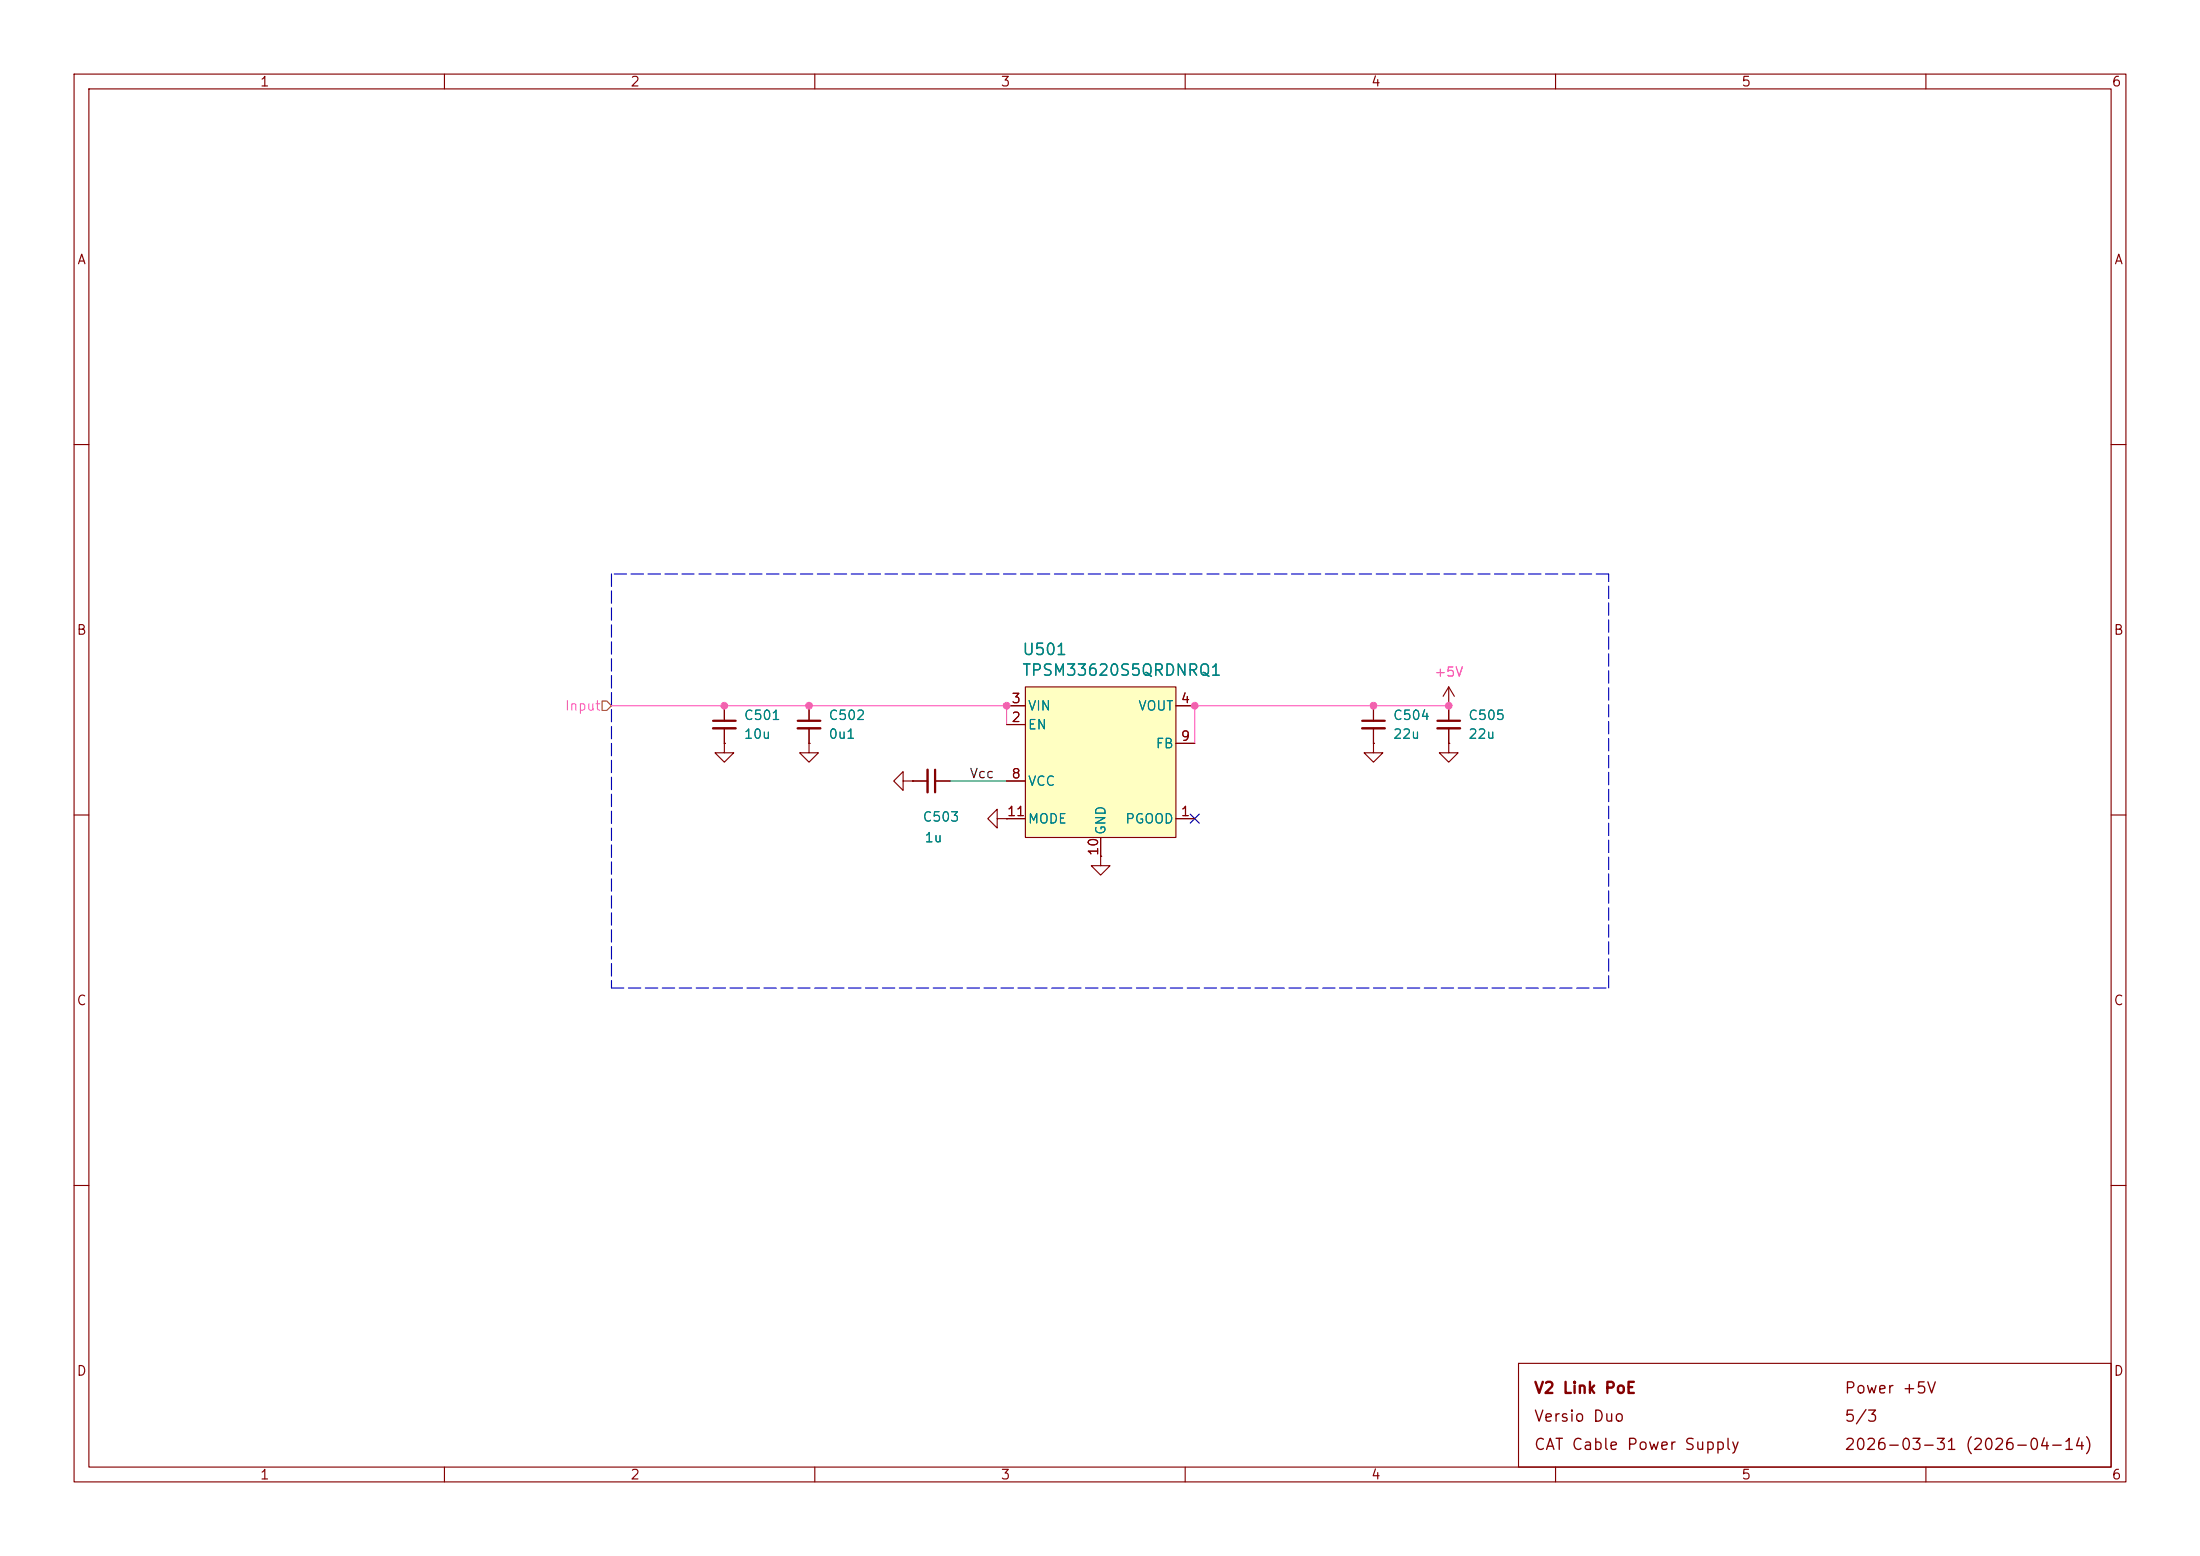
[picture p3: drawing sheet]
<svg xmlns="http://www.w3.org/2000/svg" width="297mm" height="210mm" viewBox="0 0 297 210" stroke-linecap="round" stroke-linejoin="round" font-family="sans-serif">
<g fill="none" stroke="#840000" stroke-width=".15">
<path d="M10 10h277v190h-277zM12 12h273v186h-273zM60 10v2M110 10v2M160 10v2M210 10v2M260 10v2M10 60h2M285 60h2M97.8 95.3v2M97.8 98.3v2M185.4 95.3v2"/>
<path d="M185.4 98.3v2M195.6 95.3h.1M195.6 92.7v4.6M195.6 98.3v2M195.6 92.7l-.8 1.3M195.6 92.7l.7 1.3M10 110h2M109.2 100.3v1.3h1.3l-1.3 1.3-1.3-1.3h1.3M109.2 100.3h.1M121.9 105.4v-1.3l-1.3 1.3 1.3 1.3v-1.3h1.3M123.2 105.4h.1M123.2 105.4h2"/>
<path d="M126.2 105.4h2.1M134.6 110.5v-1.3l-1.3 1.3 1.3 1.3v-1.3h1.3M135.9 110.5h.1M148.6 115.6v1.2h1.3l-1.3 1.3-1.3-1.3h1.3M148.6 115.6h.1M185.4 100.3v1.3h1.3l-1.3 1.3-1.3-1.3h1.3M185.4 100.3h.1M195.6 100.3v1.3h1.2l-1.2 1.3-1.3-1.3h1.3M195.6 100.3h.1M285 110h2M10 160h2M285 160h2"/>
<path d="M60 198v2M110 198v2M160 198v2M205 184h80v14h-80zM210 198v2M260 198v2"/>
</g>
<path d="M96.3 97.3h3M183.9 97.3h3M194.1 97.3h3M126.2 103.9v3" fill="none" stroke="#840000" stroke-width=".3"/>
<path d="M96.3 98.3h3M183.9 98.3h3M194.1 98.3h3M125.2 103.9v3" fill="none" stroke="#840000" stroke-width=".33"/>
<path d="M138.4 92.7h20.3v20.3h-20.3z" fill="#ffffc2"/>
<g fill="none" stroke="#840000" stroke-width=".15">
<path d="M97.8 95.3v2M97.8 98.3v2M109.2 95.3v2M109.2 98.3v2M135.9 97.8h2.5M135.9 95.3h2.5M138.4 92.7h20.3v20.3h-20.3zM158.7 95.3h2.6M185.4 95.3v2M185.4 98.3v2M195.6 95.3h.1M195.6 95.3v2"/>
<path d="M195.6 98.3v2M97.8 100.3v1.3h1.3l-1.3 1.3-1.3-1.3h1.3M97.8 100.3h.1M109.2 100.3h.1M123.2 105.4h.1M123.2 105.4h2M126.2 105.4h2.1M135.9 110.5h.1M135.9 110.5h2.5M135.9 105.4h2.5M148.6 115.6h.1M148.6 113v2.6"/>
<path d="M158.7 110.5h2.6M158.7 100.3h2.6M185.4 100.3h.1M195.6 100.3h.1"/>
</g>
<path d="M107.7 97.3h3" fill="none" stroke="#840000" stroke-width=".3"/>
<path d="M107.7 98.3h3" fill="none" stroke="#840000" stroke-width=".33"/>
<path d="M81.3 94.6h.6l.6 .7-.6 .6h-.6z" fill="none" stroke="#848400" stroke-width=".15"/>
<path d="M82.5 77.5v55.9M217.2 77.5h-134.7M82.5 133.4h134.7M217.2 133.4v-55.9" fill="none" stroke="#0000c2" stroke-width=".15" stroke-dasharray="1.7 .6"/>
<path d="M82.5 95.3h53.4v2.5M195.6 95.3h-34.3v5" fill="none" stroke="#ff5cbb" stroke-width=".15"/>
<path d="M128.3 105.4h7.6" fill="none" stroke="#008400" stroke-width=".15"/>
<path d="M160.7 109.9l1.2 1.2M161.9 109.9l-1.2 1.2" fill="none" stroke="#000084" stroke-width=".15"/>
<g fill="#ff5cbb" stroke="#ff5cbb" stroke-width=".14">
<circle cx="185.4" cy="95.3" r=".46"/>
<circle cx="195.6" cy="95.3" r=".46"/>
<circle cx="97.8" cy="95.3" r=".46"/>
<circle cx="109.2" cy="95.3" r=".46"/>
<circle cx="135.9" cy="95.3" r=".46"/>
<circle cx="161.3" cy="95.3" r=".46"/>
</g>
<g font-size="1.5" fill="#008484">
<text x="137.9" y="88.8">U501</text>
<text x="137.9" y="91.6">TPSM33620S5QRDNRQ1</text>
</g>
<g font-size="1.5" fill="#840000">
<text x="207" y="188.5">V2 Link PoE</text>
<text x="248.9" y="188.5">Power +5V</text>
<text x="207" y="192.3">Versio Duo</text>
<text x="207" y="196.1">CAT Cable Power Supply</text>
<text x="248.9" y="196.1">2026-03-31 (2026-04-14)</text>
<text x="248.9" y="192.3">5/3</text>
</g>
<g font-size="1.3" fill="#840000">
<text x="35" y="12">1</text>
<text x="85" y="12">2</text>
<text x="135" y="12">3</text>
<text x="185" y="12">4</text>
<text x="235" y="12">5</text>
<text x="285" y="12">6</text>
<text x="10.3" y="36">A</text>
<text x="285.3" y="36">A</text>
<text x="10.3" y="86">B</text>
<text x="285.3" y="86">B</text>
<text x="136.5" y="95.2">3</text>
<text x="159.3" y="95.2">4</text>
<text x="136.5" y="97.8">2</text>
<text x="159.3" y="100.3">9</text>
<text x="136.5" y="105.4">8</text>
<text x="135.8" y="110.5">11</text>
<text x="159.3" y="110.5">1</text>
<text x="148.6" y="115.6" transform="rotate(-90 148.6 115.6)">10</text>
<text x="10.3" y="136">C</text>
<text x="285.3" y="136">C</text>
<text x="10.3" y="186">D</text>
<text x="285.3" y="186">D</text>
<text x="35" y="200">1</text>
<text x="85" y="200">2</text>
<text x="135" y="200">3</text>
<text x="185" y="200">4</text>
<text x="235" y="200">5</text>
<text x="285" y="200">6</text>
</g>
<g font-size="1.3" fill="#ff5cbb">
<text x="193.5" y="91.6">+5V</text>
<text x="76.2" y="96.2">Input</text>
</g>
<g font-size="1.3" fill="#008484">
<text x="100.3" y="97.5">C501</text>
<text x="100.3" y="100">10u</text>
<text x="111.8" y="97.5">C502</text>
<text x="111.8" y="100">0u1</text>
<text x="138.7" y="98.8">EN</text>
<text x="138.7" y="96.2">VIN</text>
<text x="153.6" y="96.2">VOUT</text>
<text x="155.9" y="101.3">FB</text>
<text x="188" y="97.5">C504</text>
<text x="188" y="100">22u</text>
<text x="198.1" y="97.5">C505</text>
<text x="198.1" y="100">22u</text>
<text x="138.7" y="106.4">VCC</text>
<text x="124.5" y="111.2">C503</text>
<text x="138.7" y="111.5">MODE</text>
<text x="149.6" y="112.8" transform="rotate(-90 149.6 112.8)">GND</text>
<text x="151.8" y="111.5">PGOOD</text>
<text x="124.7" y="114">1u</text>
</g>
<text font-size="1.3" x="130.8" y="105.4">Vcc</text>
</svg>
